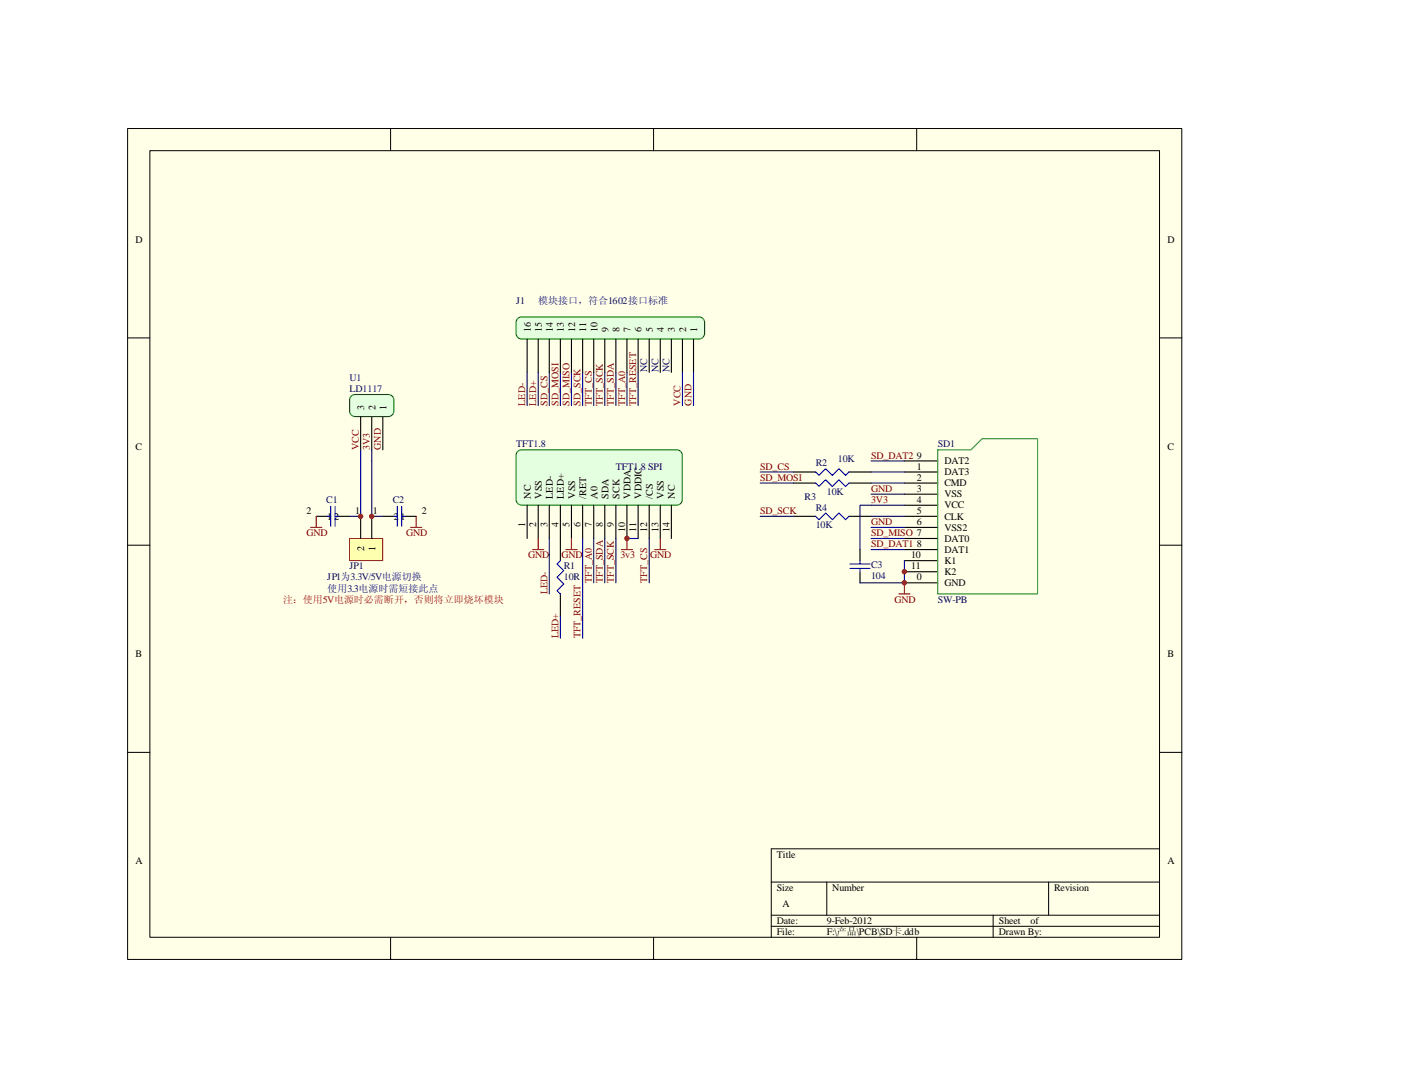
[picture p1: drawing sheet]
<svg xmlns="http://www.w3.org/2000/svg" width="279mm" height="216mm" viewBox="0 0 279 216" stroke-linecap="round" stroke-linejoin="round" font-family="sans-serif">
<path d="M25.4 25.5h209.4v165.1h-209.4z" fill="#ffffe8"/>
<g fill="none" stroke="#000" stroke-width=".2">
<path d="M25.4 25.5h209.4v165.1h-209.4zM29.8 29.9h200.6v156.3h-200.6zM77.6 25.5v4.4M129.9 25.5v4.4M182.2 25.5v4.4M25.4 67.1h4.4M230.4 67.1h4.5M25.4 108.3h4.4M230.4 108.3h4.5M25.4 149.4h4.4M230.4 149.4h4.5M153.3 175.2h77.1"/>
<path d="M164.3 175.2v6.6M208.4 175.2v6.6M230.4 168.6h-77.1v17.6M77.6 186.2v4.4M129.9 186.2v4.4M153.3 181.8h77.1M153.3 184h77.1M182.2 186.2v4.4M197.4 181.8v4.4"/>
</g>
<path d="M179.7 98.2h6.7M179.7 95.9h6.7M179.7 93.7h6.7M179.7 91.5h6.7M179.7 100.4h6.7M179.7 102.6h6.7M179.7 104.8h6.7M179.7 107h6.7M179.7 109.2h6.7M179.7 111.4h6.7M179.7 113.6h6.7M179.7 115.8h6.7" fill="none" stroke="#000" stroke-width=".22"/>
<path d="M186.4 89.3h6.6l2.2-2.2h11v30.9h-19.8z" fill="none" stroke="#318b40" stroke-width=".22"/>
<path d="M69.7 78.8l.5-.4h.4h6.6a1.1 1.1 0 0 1 1.1 1v2.2a1.12 1.12 0 0 1-1.1 1.1h-6.6a1.11 1.11 0 0 1-1.1-1.1v-2.2z" fill-rule="evenodd" fill="#e4fee0" stroke="#0b8004" stroke-width=".22"/>
<path d="M71.7 82.8v6.5M73.9 82.8v6.5M76.1 82.8v6.5M62.8 102.6h2.2M67.3 102.6h2.2M76.1 102.6h2.2M80.5 102.6h2.2M111.4 107v4.4M111.4 118v4.4M170.9 109.2v2.2M170.9 113.6v2.2" fill="none" stroke="#000" stroke-width=".22"/>
<g fill="none" stroke="#000080" stroke-width=".22">
<path d="M109.2 74v6.6M111.4 74v6.6M113.6 74v6.6M115.8 74v6.6M118 74v6.6M71.7 89.3v13.3h-2.2M73.9 89.3v13.3h2.2M173.1 91.5h6.6M173.1 93.7h6.6M173.1 95.9h6.6M173.1 98.2h6.6M173.1 100.4h6.6"/>
<path d="M173.1 102.6h6.6M173.1 104.8h6.6M173.1 107h6.6M173.1 109.2h6.6M179.7 111.4v4.4h-8.8"/>
</g>
<g fill="none" stroke="#00f" stroke-width=".22">
<path d="M65 102.6h.7M65.7 100.6v3.9M66.6 102.6h.7M66.6 100.6v3.9M78.3 102.6h.7M79 100.6v3.9M79.8 102.6h.7M79.8 100.6v3.9M111.4 111.4l-.7 .6 1.3 1.3-1.3 1.4 1.3 1.3-1.3 1.3 .7 .7M168.9 112.9h4M168.9 112h4M170.9 111.4v.6"/>
<path d="M170.9 112.9v.7"/>
</g>
<path d="M61.7 104.8h2.2M62.8 102.6v2.2M81.6 104.8h2.2M82.7 102.6v2.2M178.6 118h2.2M179.7 115.8v2.2" fill="none" stroke="#800000" stroke-width=".22"/>
<path d="M69.5 107h6.6v4.3h-6.6z" fill="#ffffb0"/>
<path d="M69.5 107h6.6v4.3h-6.6z" fill="none" stroke="#800000" stroke-width=".2"/>
<path d="M157.7 93.7h4.4M157.7 95.9h4.4M168.7 93.7h4.4M168.7 95.9h4.4M71.7 102.6v4.4M73.9 102.6v4.4M157.7 102.6h4.4M168.7 102.6h4.4" fill="none" stroke="#000" stroke-width=".22"/>
<path d="M162.1 93.7l.6 .7 1.4-1.3 1.3 1.3 1.3-1.3 1.3 1.3 .7-.7M162.1 95.9l.6 .7 1.4-1.3 1.3 1.3 1.3-1.3 1.3 1.3 .7-.7M162.1 102.6l.6 .6 1.4-1.3 1.3 1.3 1.3-1.3 1.3 1.3 .7-.6" fill="none" stroke="#00f" stroke-width=".22"/>
<path d="M151.1 95.9h6.6M151.1 93.7h6.6M151.1 102.6h6.6M173.1 100.4h-2.2v8.8" fill="none" stroke="#000080" stroke-width=".22"/>
<path d="M102.8 63.4l.5-.4h.4h35.2a1.11 1.11 0 0 1 1.1 1v2.2a1.12 1.12 0 0 1-1.1 1.1h-35.2a1.11 1.11 0 0 1-1.1-1.1v-2.2z" fill-rule="evenodd" fill="#e4fee0" stroke="#0b8004" stroke-width=".22"/>
<g fill="none" stroke="#000" stroke-width=".22">
<path d="M104.8 67.4v6.6M107 67.4v6.6M109.2 67.4v6.6M111.4 67.4v6.6M113.6 67.4v6.6M115.8 67.4v6.6M118 67.4v6.6M120.2 67.4v6.6M122.4 67.4v6.6M124.6 67.4v6.6M126.8 67.4v6.6M129 67.4v6.6"/>
<path d="M131.2 67.4v6.6M133.4 67.4v6.6M135.6 67.4v6.6M137.8 67.4v6.6"/>
</g>
<path d="M104.8 74v6.6M107 74v6.6M120.2 74v6.6M122.4 74v6.6M124.6 74v6.6M126.8 74v6.6M135.6 74v6.6M137.8 74v6.6" fill="none" stroke="#000080" stroke-width=".22"/>
<path d="M102.8 89.8l.5-.4 .4-.1h30.8a1.11 1.11 0 0 1 1.1 1.1v8.8a1.12 1.12 0 0 1-1.1 1.1h-30.8a1.11 1.11 0 0 1-1.1-1.1v-8.8z" fill-rule="evenodd" fill="#e4fee0" stroke="#0b8004" stroke-width=".22"/>
<g fill="none" stroke="#000" stroke-width=".22">
<path d="M104.8 100.4v6.6M107 100.4v6.6M109.2 100.4v6.6M111.4 100.4v6.6M113.6 100.4v6.6M115.8 100.4v6.6M118 100.4v6.6M120.2 100.4v6.6M122.4 100.4v6.6M124.6 100.4v6.6M126.8 100.4v6.6M129 100.4v6.6"/>
<path d="M131.2 100.4v6.6M133.4 100.4v6.6"/>
</g>
<path d="M105.9 109.2h2.2M107 107v2.2M112.5 109.2h2.2M113.6 107v2.2M123.5 109.2h2.2M124.6 107v2.2M130.1 109.2h2.2M131.2 107v2.2" fill="none" stroke="#800000" stroke-width=".22"/>
<path d="M109.2 107v11M115.8 107v19.8M118 107v8.8M120.2 107v8.8M122.4 107v8.8M124.6 107h2.2M129 107v8.8M111.4 122.4v4.4" fill="none" stroke="#000080" stroke-width=".22"/>
<g fill="#800000" stroke="#800000" stroke-width=".2">
<circle cx="179.7" cy="113.5" r=".43"/>
<circle cx="179.7" cy="115.7" r=".43"/>
<circle cx="71.7" cy="102.6" r=".43"/>
<circle cx="73.9" cy="102.6" r=".43"/>
<circle cx="124.6" cy="106.9" r=".43"/>
</g>
<g font-size="2">
<text x="26.9" y="48.2">D</text>
<text x="232" y="48.2">D</text>
<text x="105.5" y="66" transform="rotate(-90 105.5 66)">16</text>
<text x="107.7" y="66" transform="rotate(-90 107.7 66)">15</text>
<text x="109.9" y="66" transform="rotate(-90 109.9 66)">14</text>
<text x="112.1" y="66" transform="rotate(-90 112.1 66)">13</text>
<text x="114.3" y="66" transform="rotate(-90 114.3 66)">12</text>
<text x="116.5" y="66" transform="rotate(-90 116.5 66)">11</text>
<text x="118.7" y="66" transform="rotate(-90 118.7 66)">10</text>
<text x="120.9" y="66" transform="rotate(-90 120.9 66)">9</text>
<text x="123.1" y="66" transform="rotate(-90 123.1 66)">8</text>
<text x="125.3" y="66" transform="rotate(-90 125.3 66)">7</text>
<text x="127.5" y="66" transform="rotate(-90 127.5 66)">6</text>
<text x="129.7" y="66" transform="rotate(-90 129.7 66)">5</text>
<text x="131.9" y="66" transform="rotate(-90 131.9 66)">4</text>
<text x="134.1" y="66" transform="rotate(-90 134.1 66)">3</text>
<text x="136.3" y="66" transform="rotate(-90 136.3 66)">2</text>
<text x="138.5" y="66" transform="rotate(-90 138.5 66)">1</text>
<text x="72.4" y="81.4" transform="rotate(-90 72.4 81.4)">3</text>
<text x="74.6" y="81.4" transform="rotate(-90 74.6 81.4)">2</text>
<text x="76.8" y="81.4" transform="rotate(-90 76.8 81.4)">1</text>
<text x="26.9" y="89.3">C</text>
<text x="232" y="89.3">C</text>
<text x="182.2" y="95.5">2</text>
<text x="182.2" y="93.3">1</text>
<text x="182.2" y="91.1">9</text>
<text x="187.7" y="94.4">DAT3</text>
<text x="187.7" y="92.2">DAT2</text>
<text x="105.5" y="99" transform="rotate(-90 105.5 99)">NC</text>
<text x="107.7" y="99" transform="rotate(-90 107.7 99)">VSS</text>
<text x="109.9" y="99" transform="rotate(-90 109.9 99)">LED-</text>
<text x="112.1" y="99" transform="rotate(-90 112.1 99)">LED+</text>
<text x="114.3" y="99" transform="rotate(-90 114.3 99)">VSS</text>
<text x="116.5" y="99" transform="rotate(-90 116.5 99)">/RET</text>
<text x="118.7" y="99" transform="rotate(-90 118.7 99)">A0</text>
<text x="120.9" y="99" transform="rotate(-90 120.9 99)">SDA</text>
<text x="123.1" y="99" transform="rotate(-90 123.1 99)">SCK</text>
<text x="125.3" y="99" transform="rotate(-90 125.3 99)">VDDA</text>
<text x="127.5" y="99" transform="rotate(-90 127.5 99)">VDDIC</text>
<text x="129.7" y="99" transform="rotate(-90 129.7 99)">/CS</text>
<text x="131.9" y="99" transform="rotate(-90 131.9 99)">VSS</text>
<text x="134.1" y="99" transform="rotate(-90 134.1 99)">NC</text>
<text x="182.2" y="97.7">3</text>
<text x="182.2" y="99.9">4</text>
<text x="187.7" y="98.8">VSS</text>
<text x="187.7" y="101">VCC</text>
<text x="187.7" y="96.6">CMD</text>
<text x="60.9" y="102.1">2</text>
<text x="65" y="103.2">1</text>
<text x="66.4" y="103.2">2</text>
<text x="70.6" y="102.1">1</text>
<text x="74.1" y="102.1">1</text>
<text x="78.3" y="103.2">2</text>
<text x="79.6" y="103.2">1</text>
<text x="83.8" y="102.1">2</text>
<text x="104.4" y="104.8" transform="rotate(-90 104.4 104.8)">1</text>
<text x="106.6" y="104.8" transform="rotate(-90 106.6 104.8)">2</text>
<text x="108.8" y="104.8" transform="rotate(-90 108.8 104.8)">3</text>
<text x="111" y="104.8" transform="rotate(-90 111 104.8)">4</text>
<text x="113.2" y="104.8" transform="rotate(-90 113.2 104.8)">5</text>
<text x="115.4" y="104.8" transform="rotate(-90 115.4 104.8)">6</text>
<text x="117.6" y="104.8" transform="rotate(-90 117.6 104.8)">7</text>
<text x="119.8" y="104.8" transform="rotate(-90 119.8 104.8)">8</text>
<text x="122" y="104.8" transform="rotate(-90 122 104.8)">9</text>
<text x="124.2" y="105.6" transform="rotate(-90 124.2 105.6)">10</text>
<text x="126.4" y="105.6" transform="rotate(-90 126.4 105.6)">11</text>
<text x="128.6" y="105.6" transform="rotate(-90 128.6 105.6)">12</text>
<text x="130.8" y="105.6" transform="rotate(-90 130.8 105.6)">13</text>
<text x="133" y="105.6" transform="rotate(-90 133 105.6)">14</text>
<text x="182.2" y="102.1">5</text>
<text x="182.2" y="104.3">6</text>
<text x="187.7" y="103.2">CLK</text>
<text x="187.7" y="105.4">VSS2</text>
<text x="187.7" y="107.6">DAT0</text>
<text x="72.4" y="109.4" transform="rotate(-90 72.4 109.4)">2</text>
<text x="74.6" y="109.4" transform="rotate(-90 74.6 109.4)">1</text>
<text x="181" y="110.9">10</text>
<text x="181" y="113.1">11</text>
<text x="182.2" y="108.7">8</text>
<text x="187.7" y="109.8">DAT1</text>
<text x="187.7" y="112">K1</text>
<text x="182.2" y="115.3">0</text>
<text x="187.7" y="114.2">K2</text>
<text x="187.7" y="116.4">GND</text>
<text x="26.9" y="130.5">B</text>
<text x="232" y="130.5">B</text>
<text x="26.9" y="171.6">A</text>
<text x="154.4" y="170.3">Title</text>
<text x="232" y="171.6">A</text>
<text x="154.4" y="176.9">Size</text>
<text x="165.4" y="176.9">Number</text>
<text x="209.5" y="176.9">Revision</text>
<text x="154.4" y="183.5">Date:</text>
<text x="154.4" y="185.7">File:</text>
<text x="155.5" y="180.2">A</text>
<text x="164.3" y="183.5">9-Feb-2012</text>
<text x="164.3" y="185.7">F:\产品\PCB\SD卡.ddb</text>
<text x="198.5" y="185.7">Drawn By:</text>
<text x="198.5" y="183.5">Sheet</text>
<text x="204.8" y="183.5">of</text>
</g>
<g font-size="2" fill="#000080">
<text x="102.6" y="60.3">J1</text>
<text x="107" y="60.3">模块接口，符合1602接口标准</text>
<text x="69.5" y="75.7">U1</text>
<text x="69.5" y="77.9">LD1117</text>
<text x="128.6" y="74" transform="rotate(-90 128.6 74)">NC</text>
<text x="130.8" y="74" transform="rotate(-90 130.8 74)">NC</text>
<text x="133" y="74" transform="rotate(-90 133 74)">NC</text>
<text x="102.6" y="88.9">TFT1.8</text>
<text x="186.4" y="88.9">SD1</text>
<text x="122.4" y="93.3">TFT1.8 SPI</text>
<text x="162.1" y="92.6">R2</text>
<text x="166.5" y="91.8">10K</text>
<text x="64.8" y="99.9">C1</text>
<text x="78.1" y="99.9">C2</text>
<text x="159.9" y="99.2">R3</text>
<text x="162.1" y="101.4">R4</text>
<text x="164.3" y="98.4">10K</text>
<text x="162.1" y="105">10K</text>
<text x="69.5" y="113.1">JP1</text>
<text x="112" y="113.1">R1</text>
<text x="173.1" y="112.9">C3</text>
<text x="65" y="115.3">JP1为3.3V/5V电源切换</text>
<text x="65" y="117.5">使用3.3电源时需短接此点</text>
<text x="112" y="115.3">10R</text>
<text x="173.1" y="115.1">104</text>
<text x="186.4" y="119.7">SW-PB</text>
</g>
<g font-size="2" fill="#800000">
<text x="104.4" y="80.6" transform="rotate(-90 104.4 80.6)">LED-</text>
<text x="106.6" y="80.6" transform="rotate(-90 106.6 80.6)">LED+</text>
<text x="108.8" y="80.6" transform="rotate(-90 108.8 80.6)">SD_CS</text>
<text x="111" y="80.6" transform="rotate(-90 111 80.6)">SD_MOSI</text>
<text x="113.2" y="80.6" transform="rotate(-90 113.2 80.6)">SD_MISO</text>
<text x="115.4" y="80.6" transform="rotate(-90 115.4 80.6)">SD_SCK</text>
<text x="117.6" y="80.6" transform="rotate(-90 117.6 80.6)">TFT_CS</text>
<text x="119.8" y="80.6" transform="rotate(-90 119.8 80.6)">TFT_SCK</text>
<text x="122" y="80.6" transform="rotate(-90 122 80.6)">TFT_SDA</text>
<text x="124.2" y="80.6" transform="rotate(-90 124.2 80.6)">TFT_A0</text>
<text x="126.4" y="80.6" transform="rotate(-90 126.4 80.6)">TFT_RESET</text>
<text x="135.2" y="80.6" transform="rotate(-90 135.2 80.6)">VCC</text>
<text x="137.4" y="80.6" transform="rotate(-90 137.4 80.6)">GND</text>
<text x="71.3" y="89.3" transform="rotate(-90 71.3 89.3)">VCC</text>
<text x="73.5" y="89.3" transform="rotate(-90 73.5 89.3)">3V3</text>
<text x="75.7" y="89.3" transform="rotate(-90 75.7 89.3)">GND</text>
<text x="151.1" y="93.3">SD_CS</text>
<text x="151.1" y="95.5">SD_MOSI</text>
<text x="173.1" y="91.1">SD_DAT2</text>
<text x="173.1" y="97.7">GND</text>
<text x="173.1" y="99.9">3V3</text>
<text x="60.9" y="106.5">GND</text>
<text x="80.7" y="106.5">GND</text>
<text x="151.1" y="102.1">SD_SCK</text>
<text x="173.1" y="104.3">GND</text>
<text x="173.1" y="106.5">SD_MISO 7</text>
<text x="105" y="110.9">GND</text>
<text x="111.6" y="110.9">GND</text>
<text x="123.3" y="110.9">3v3</text>
<text x="129.2" y="110.9">GND</text>
<text x="173.1" y="108.7">SD_DAT1</text>
<text x="108.8" y="118" transform="rotate(-90 108.8 118)">LED-</text>
<text x="117.6" y="115.8" transform="rotate(-90 117.6 115.8)">TFT_A0</text>
<text x="119.8" y="115.8" transform="rotate(-90 119.8 115.8)">TFT_SDA</text>
<text x="122" y="115.8" transform="rotate(-90 122 115.8)">TFT_SCK</text>
<text x="128.6" y="115.8" transform="rotate(-90 128.6 115.8)">TFT_CS</text>
<text x="177.7" y="119.7">GND</text>
<text x="111" y="126.8" transform="rotate(-90 111 126.8)">LED+</text>
<text x="115.4" y="126.8" transform="rotate(-90 115.4 126.8)">TFT_RESET</text>
</g>
<text font-size="2" fill="#bf0000" x="56.2" y="119.7">注：使用5V电源时必需断开，否则将立即烧坏模块</text>
</svg>
